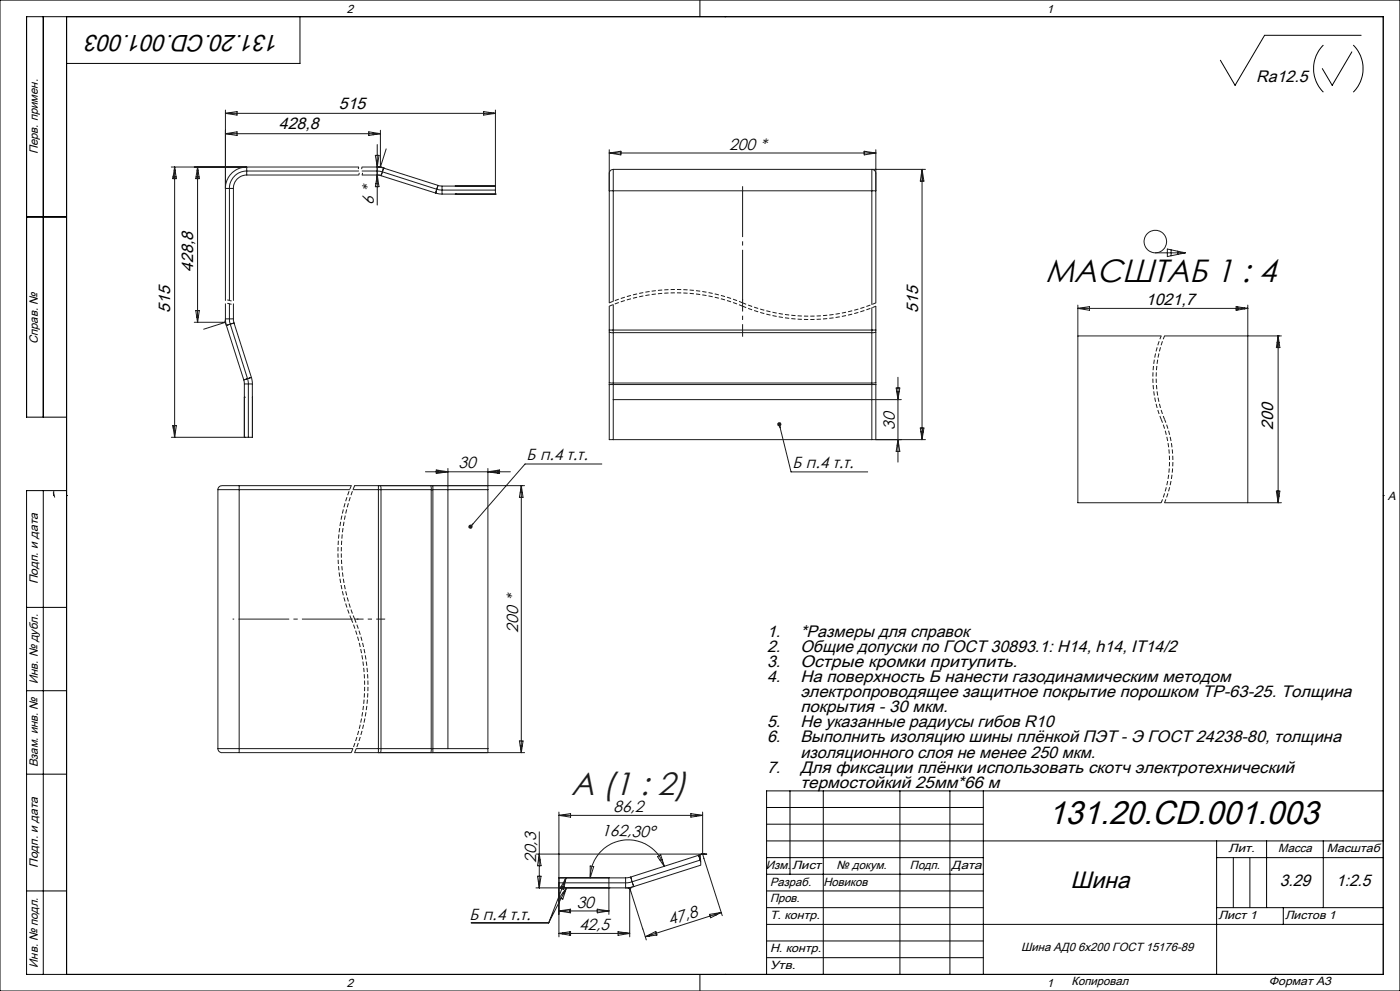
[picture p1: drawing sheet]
<svg xmlns="http://www.w3.org/2000/svg" width="420mm" height="297mm" viewBox="0 0 420 297" stroke-linecap="round" stroke-linejoin="round" font-family="sans-serif">
<g fill="none" stroke="#000" stroke-width=".3">
<path d="M0 0h420v297h-420zM13 5v120M20 5v287M90 5v14h-70M210 0v5M217.5 5h.1M397 13.5a10 10 0 0 0 0 14.1M405.6 15.6l-5.9 10-3-5M406 13.5a10 10 0 0 1 0 14.1M408.3 10.6h-28.9l-8.9 15-4.4-7.5M8 65h12M20 125h-12v-120h407v287h-407v-145h12"/>
<path d="M13 147v145M20 148.5h.1M415 148.5h.1M8 182h12M8 207h12M8 232h12M237 237v25M247 237v55M270 237v55M285 237v55M295 237v55M415 237h-185v55"/>
<path d="M230 242h65M230 247h65M230 252h185M230 257h65M365 252v40M365 257h50M370 257v15M375 257v15M380 252v20M397 252v20M8 267h12M230 267h65"/>
<path d="M230 272h65M230 277h185M230 262h65M365 272h50M385 272v5M210 292v5M217.5 292h.1M230 282h65M230 287h65"/>
</g>
<g fill="none" stroke="#191924" stroke-width=".3">
<path d="M67.6 33v57.1M67.6 34l3.5-.6v1.1zM67.6 34h81M110.6 39.5l3.5 .6-3.5 .5zM112 39.7v.7M114.1 39v11.1l1.8-5.5M145.1 33.4l3.5 .6-3.5 .5zM148 33.9v.2M148.6 33v25.2M51.4 50.1h56.2M51.9 53h.9M52 52.7v.8"/>
<path d="M52.2 51h.3M52.4 50.1l.5 3.4h-1zM52.4 50.1v81M58.8 53h.9M59.1 51h.3M59.3 50.1l.5 3.4h-1.1zM59.3 50.1v46.5M67.6 40.1l3.5-.6v1.1zM67.6 40.1h46.5M70 56.5v33.6M74 52.5a4 4 0 0 0-4 4M74 52.5v-2.4a6.4 6.4 0 0 0-6.4 6.4h2.4"/>
<path d="M74 52.5h33.6M107.6 51.3h-33.6a5.2 5.2 0 0 0-5.2 5.2v33.6M108.6 51.3l5.7 .1 16.7 5.3M108.6 50.1h5.9M108.6 52.5h5.6M112.6 46.6h1.1l-.5 3.5zM112.7 55h.9M113.1 53h.1M113.2 52.5l.5 3.4h-1.1zM113.2 43.3v18.2M113.7 49.9l1.4 .5M114.3 52.7l16.4 5.2"/>
<path d="M115.1 50.4l-2-.3v2.4l1.2 .2M115.1 50.4h.1M115.1 50.4l16.3 5.2M115.1 50.4l-.8 2.3M130.7 57.9l1.9 .3M130.7 57.9h.1M131 56.7l1.4 .3h16.2M131 56.7l-.3 1.2M131.4 55.6l-.4 1.1M131.4 55.6l1.2 .2M131.4 55.6h.1M132.6 55.8v2.4"/>
<path d="M132.6 58.2h16M132.6 55.8h16M136.6 58.2h.1M148.6 58.2h.1M148.6 55.7l-12 .1M182.8 45.9l3.5-.6v1.1zM182.8 44.9v45.9M182.8 45.9h79.9M182.8 57.2h79.9M184 50.8l-.9 .3-.3 .9M184 50.8h93.6M184 50.8v39.5"/>
<path d="M185.7 45.4h.6M259.3 45.3l3.4 .6-3.4 .5zM259.3 45.4h.5M262.7 52l-.3-.9-.9-.3v40.5M262.7 44.9v45.9M276.6 50.8l.6 3.5h-1.1zM276.6 50.8v81M276.8 51.6v2.7M346.6 75.8h9M350.2 74.6l5.4 1.2-5.4 1.1zM351.3 74.9v1.8M353.3 75.3v.9"/>
<path d="M355.4 75.7v.1M58.3 96.6h9.3M58.7 93.1h1.1l-.5 3.5zM59 95h.5M67.5 96.2l.4 1.3M67.6 96.6l-6.5 2.1M67.6 91v6M67.9 97.5l5.2 16.3M68.8 91v5l.3 1.2M69.1 97.2l5.2 16.3M69.1 97.2l-1.2 .3M70 95.6l.2 1.2"/>
<path d="M70 95.6h-2.4l.3 1.9M70 91v4.6M70.2 96.8l-1.1 .4M70.2 96.8h.1M70.2 96.8l5.2 16.3M182.8 99.6l.7 .1h78.5l.7-.1M182.8 91.8v40h94.8M182.8 98.9h79.9M184 91.3v40.5M261.5 92.2v39.6M262.7 91.8v40M323.4 92.4l3.4-.5v1.1z"/>
<path d="M323.4 91.4v59.3h24.9M323.4 92.4h50.9M325.3 92.1v.6M370.8 91.9l3.5 .5-3.5 .6zM370.8 92.7h.5M371.3 92v.9M373.3 92.3v.3M374.3 91.4v59.3M73.1 113.8l.2 1.3M73.1 113.8h.1M73.3 119.1h.1M73.3 115.1h2.4"/>
<path d="M73.3 115.1v16M74.3 113.5l.2 1.1v16.5M74.3 113.5l-1.2 .3M75.4 113.1l.3 2M75.4 113.1l-1.1 .4M75.7 119.1v12h-24.3M75.7 115.1v16M182.8 114.6h79.9M182.8 115.2h79.9M184 119.8h86.4M268.9 116.3h1l-.5 3.5zM269 117.4h.8"/>
<path d="M269.4 113.1v25.4M323.4 100.7h24.9M349.4 100.7h35M383.1 102.7h.7M383.3 101.3v2.9M383.4 100.7h.1M383.4 100.7l.6 3.5h-1.1zM383.4 100.7v50M51.9 127.6h1l-.5 3.5zM52 127.6v.8M73.3 131.1h.1M180.6 139.1h-23.1l-16.4 18.8"/>
<path d="M233.8 127.2l3.5 14.2h23M233.9 127.7l.2 .5M269.1 133.4h.5M269.4 131.8l.5 3.5h-1zM276.1 128.3h1.1l-.6 3.5zM276.3 129.4h.7M276.6 131.4h.1M276.8 128.3v1.1M16 147.7l.4 1.3M16.1 147.1v1.4M65.4 146.8h39.5M65.4 146.8v77.6"/>
<path d="M71.8 145.6v80M105.4 145.6h-38.8l-.8 .2-.4 1M105.9 146.8h40.5M106.4 145.6h51M113.5 145.6v80M114.2 145.6v80M127.6 141.4h25.5M129.2 145.6l.2 .7v78.5l-.2 .8M129.9 145.6v80M130.9 140.9l3.5 .5-3.5 .5zM130.9 141.6h2.3M131.4 140.9v.7"/>
<path d="M133.4 141.2v.3M134.4 140.4v84M141.9 157.1l-.4 .3M146.4 141.4l3.5-.5v1zM146.4 140.4v85.2M147.5 141.6h2.4M149.4 140.9v.9M156.1 147.6h.6M156.4 145.6h.1M156.4 145.6l.5 3.4h-1.1zM156.4 145.6v80M349.4 150.7h35"/>
<path d="M382.9 147.2h1.1l-.6 3.5zM383.3 147.2v2.9M383.3 148.7h.5M65.4 224.4l.2 .7 .8 .5h39M65.4 224.4h40.5M106.4 225.6h51M106.9 224.4h39.5M155.8 222.1h1.1l-.5 3.5zM156.1 223.6h.6M160.8 256h51.2M161.5 257.7h.5M161.8 256l.5 3.5h-1z"/>
<path d="M161.8 249.3v16.8M167.7 244.4l3.5-.6v1.1zM167.7 243.4v37.4M167.7 244.4h43.1M177.1 259.5l1 .2-1 3.4zM197.2 256.7l1-.4 1.1 3.3zM197.9 257.7h.8M199.3 259.6a11.4 11.4 0 0 0-12.6-7.8 11.4 11.4 0 0 0-9.6 11.3M207.3 243.8l3.5 .6-3.5 .5zM208.8 244.1v.6M209.6 256.3l.4-.1 .2 3.1-20.1 6.4M209.6 256.4l.4 1.4"/>
<path d="M209.6 256.3v.1M210 257.8l.2 .5M210 257.8l-20.3 6.5M210.2 257.7l-.2 .1M210.8 256l5.9 18.4M210.8 243.4v12.5M211.2 255.8l-22 7.1M141.4 276.6h23.2M160.8 266.1h28.6M161.3 262.6h1l-.5 3.5zM167.7 266.1h.1M167.7 279.7l3.5-.5v1.1z"/>
<path d="M167.7 273l3.5-.5v1.1zM167.7 279.7h21.2M167.7 273h15M167.7 263.1h20M168.3 265.7h.9M168.8 267.7h.6M168.8 272.8v.4M168.8 279.6v.3M169.5 263.7h.2M169.8 263.1l-5.2 13.5M169.8 263.1l-.7 3.5-1-.4zM169.9 266.1l-5.3 10.5"/>
<path d="M169.9 266.1l-1.1 3.4-.9-.5zM170.9 272.6v.9M170.9 279.3v.9M179.2 272.5l3.5 .5-3.5 .6zM182.7 266.1h.1M182.7 263.1v10.9M185.4 279.2l3.5 .5-3.5 .6zM185.4 279.7h3.1M187.7 263.1v3l2.4-.4M188.8 279.7v.1M189.2 262.9l-1.5 .2M189.2 262.9l.5 1.4"/>
<path d="M189.2 262.9h.1M189.7 264.3l-1.5 .3h-20.5M189.7 264.3l.4 1.4M190.1 265.7l-1.7 .5M192.8 278.4l-3.9-12.3v14.7M192.9 278.4l1 3.3M196.8 279.4v.8M212.9 274l3.5-.5-3.2 1.6zM214.8 273.7v.5M216.4 273.5l-22.8 7.2M193.6 280.7l3.1-1.6 .4 1.1zM194.8 280.1v.5"/>
<circle cx="346.6" cy="72.4" r="3.4"/>
</g>
<path d="M222.8 91.8a52 52 0 0 0 40 0M222.8 91.8a52 52 0 0 0-40 0M222.8 90.8a52 52 0 0 0 40 0M222.8 90.8a52 52 0 0 0-40 0M105.4 145.5a52 52 0 0 0 0 40M106.4 145.5a52 52 0 0 0 0 40M105.4 225.5a52 52 0 0 0 0-40M106.4 225.5a52 52 0 0 0 0-40" fill="none" stroke="#191924" stroke-width=".3" stroke-dasharray="1.3 .6" stroke-dashoffset=".1" stroke-linecap="butt"/>
<path d="M348.4 100.7a32.5 32.5 0 0 0 0 25M349.4 100.7a32.5 32.5 0 0 0 0 25M348.4 150.7a32.5 32.5 0 0 0 0-25M349.4 150.7a32.5 32.5 0 0 0 0-25" fill="none" stroke="#191924" stroke-width=".3" stroke-dasharray="1.3 .6" stroke-dashoffset=".2" stroke-linecap="butt"/>
<path d="M107.6 50v1.2M107.6 52.4v-1.2M108.6 50v1.2M108.6 52.4v-1.2M68.8 91h1.2M68.8 91h-1.2M68.8 90h1.2M68.8 90h-1.2" fill="none" stroke="#191924" stroke-width=".3" stroke-dasharray="1.3 .6" stroke-dashoffset=".6" stroke-linecap="butt"/>
<g fill="none" stroke="#191924" stroke-width=".7" stroke-linecap="butt">
<circle cx="233.8" cy="127.2" r=".27"/>
<circle cx="141.1" cy="157.8" r=".26"/>
</g>
<path d="M222.8 100.9v-11.3" fill="none" stroke="#191924" stroke-width=".3" stroke-dasharray="15.2 1.3 1.3 1.3" stroke-dashoffset="11.5" stroke-linecap="butt"/>
<path d="M222.8 90.8v-35.6" fill="none" stroke="#191924" stroke-width=".3" stroke-dasharray="15.2 1.3 1.3 1.3" stroke-dashoffset="-.7" stroke-linecap="butt"/>
<path d="M107.5 185.5h-37.7" fill="none" stroke="#191924" stroke-width=".3" stroke-dasharray="15.2 1.3 1.3 1.3" stroke-dashoffset="-1.7" stroke-linecap="butt"/>
<path d="M115.5 185.5h-9.1" fill="none" stroke="#191924" stroke-width=".3" stroke-dasharray="15.2 1.3 1.3 1.3" stroke-dashoffset="12.6" stroke-linecap="butt"/>
<path d="M-.1 34.1v.8zM59.1 -.1h.7z" fill="#000"/>
<g fill="#808080">
<path d="M-.1 17.5v1.1zM-.1 17.5v1.1zM8.4 -.1h3.5zM84.9 -.1h3.5zM420 84.9v1.1zM420 84.9v1.1z"/>
<path d="M-.1 22.2v3.5zM-.1 98.7v3.5zM420 93.7v3.5zM420 140.2v3.5z"/>
</g>
<text font-size="10" x="314.4" y="246.8">131.20.CD.001.003</text>
<text font-size="9.7" x="313.6" y="84.6">МАСШТАБ 1 : 4</text>
<text font-size="9.7" fill="#191924" x="171.4" y="238.2">A (1 : 2)</text>
<g font-size="7.1">
<text x="84" y="10.3" transform="rotate(-180 84 10.3)">131.20.CD.001.003</text>
<text x="321.1" y="266.1">Шина</text>
</g>
<g font-size="5">
<text x="376.9" y="24.5">Ra12.5</text>
<text x="101.6" y="32.7">515</text>
<text x="83.6" y="38.7">428,8</text>
<text x="58" y="81.5" transform="rotate(-90 58 81.5)">428,8</text>
<text x="51.1" y="93.8" transform="rotate(-90 51.1 93.8)">515</text>
<text x="275.5" y="93.7" transform="rotate(-90 275.5 93.7)">515</text>
<text x="343.7" y="91.5">1021,7</text>
<text x="382" y="129" transform="rotate(-90 382 129)">200</text>
<text x="230.1" y="190.9">1.</text>
<text x="240.1" y="190.9">*Размеры для справок</text>
<text x="230.1" y="195.4">2.</text>
<text x="240.1" y="195.4">Общие допуски по ГОСТ 30893.1: H14, h14, IT14/2</text>
<text x="230.1" y="199.9">3.</text>
<text x="240.1" y="199.9">Острые кромки притупить.</text>
<text x="230.1" y="204.4">4.</text>
<text x="240.1" y="204.4">На поверхность Б нанести газодинамическим методом</text>
<text x="240.1" y="208.9">электропроводящее защитное покрытие порошком ТР-63-25. Толщина</text>
<text x="240.1" y="213.5">покрытия - 30 мкм.</text>
<text x="230.1" y="218">5.</text>
<text x="240.1" y="218">Не указанные радиусы гибов R10</text>
<text x="230.1" y="222.5">6.</text>
<text x="240.1" y="222.5">Выполнить изоляцию шины плёнкой ПЭТ - Э ГОСТ 24238-80, толщина</text>
<text x="240.1" y="227">изоляционного слоя не менее 250 мкм.</text>
<text x="230.1" y="231.5">7.</text>
<text x="240.1" y="231.5">Для фиксации плёнки использовать скотч электротехнический</text>
<text x="240.1" y="236.1">термостойкий 25мм*66 м</text>
<text x="383.9" y="265.7">3.29</text>
<text x="400.8" y="265.7">1:2.5</text>
</g>
<g font-size="4.8">
<text x="218.7" y="44.9">200 *</text>
<text x="112.2" y="61.4" transform="rotate(-90 112.2 61.4)">6 *</text>
<text x="268.4" y="128.9" transform="rotate(-90 268.4 128.9)">30</text>
<text x="158" y="138">Б п.4 т.т.</text>
<text x="137.5" y="140.4">30</text>
<text x="237.8" y="140.3">Б п.4 т.т.</text>
<text x="155.4" y="189.6" transform="rotate(-90 155.4 189.6)">200 *</text>
<text x="184" y="243.4">86,2</text>
<text x="180.4" y="250.5" transform="rotate(1 180.4 250.5)">162,30°</text>
<text x="160.8" y="258.7" transform="rotate(-90 160.8 258.7)">20,3</text>
<text x="140.9" y="275.6">Б п.4 т.т.</text>
<text x="173" y="272">30</text>
<text x="173.7" y="278.8">42,5</text>
<text x="200.9" y="277.3" transform="rotate(-18 200.9 277.3)">47,8</text>
</g>
<g font-size="3.6">
<text x="104" y="3.9">2</text>
<text x="314" y="3.9">1</text>
<text x="11.4" y="46.3" transform="rotate(-90 11.4 46.3)">Перв. примен.</text>
<text x="11.3" y="103.2" transform="rotate(-90 11.3 103.2)">Справ. №</text>
<text x="416.4" y="149.9">A</text>
<text x="11.4" y="175.1" transform="rotate(-90 11.4 175.1)">Подп. и дата</text>
<text x="11.3" y="205" transform="rotate(-90 11.3 205)">Инв. № дубл.</text>
<text x="11.4" y="230" transform="rotate(-90 11.4 230)">Взам. инв. №</text>
<text x="368.5" y="255.4">Лит.</text>
<text x="383.5" y="255.4">Масса</text>
<text x="398.1" y="255.4">Масштаб</text>
<text x="11.4" y="260.1" transform="rotate(-90 11.4 260.1)">Подп. и дата</text>
<text x="229.8" y="260.4">Изм.</text>
<text x="237.6" y="260.4">Лист</text>
<text x="251" y="260.4">№ докум.</text>
<text x="273" y="260.4">Подп.</text>
<text x="285.5" y="260.4">Дата</text>
<text x="231" y="265.4">Разраб.</text>
<text x="247" y="265.5">Новиков</text>
<text x="231" y="275.4">Т. контр.</text>
<text x="231" y="270.4">Пров.</text>
<text x="365.5" y="275.4">Лист 1</text>
<text x="385.5" y="275.4">Листов 1</text>
<text x="231" y="285.4">Н. контр.</text>
<text x="306.4" y="285.1">Шина АД0 6x200 ГОСТ 15176-89</text>
<text x="11.3" y="290" transform="rotate(-90 11.3 290)">Инв. № подл.</text>
<text x="231" y="290.4">Утв.</text>
<text x="104" y="295.9">2</text>
<text x="314" y="295.9">1</text>
<text x="321.5" y="295.3">Копировал</text>
<text x="380.7" y="295.3">Формат А3</text>
</g>
</svg>
